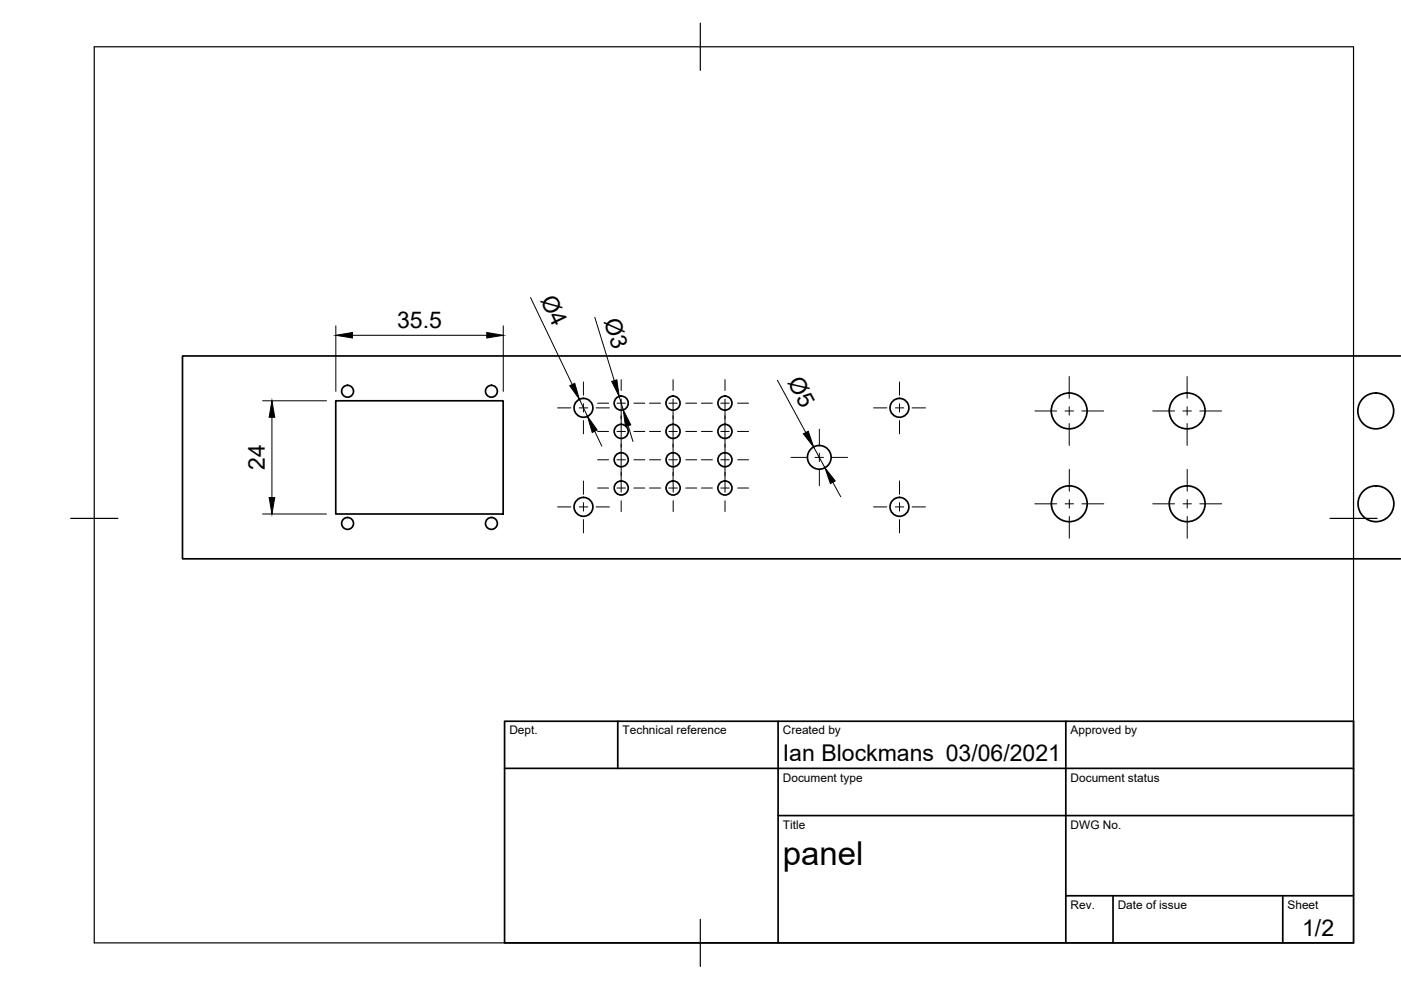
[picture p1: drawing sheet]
<svg xmlns="http://www.w3.org/2000/svg" width="297mm" height="210mm" viewBox="0 0 297 210" stroke-linecap="round" stroke-linejoin="round" font-family="sans-serif">
<!-- layer: Visible -->
<g fill="none" stroke="#000" stroke-width=".36">
<path d="M296.9 75.5h-258.2v43h258.2M71.2 85h35.5v24h-35.5z"/>
<circle cx="73.7" cy="83" r="1.26"/>
<circle cx="104.2" cy="83" r="1.26"/>
<circle cx="123.7" cy="86.5" r="2"/>
<circle cx="131.7" cy="97.5" r="1.49"/>
<circle cx="131.7" cy="91.5" r="1.49"/>
<circle cx="131.7" cy="85.5" r="1.49"/>
<circle cx="142.7" cy="91.5" r="1.49"/>
<circle cx="142.7" cy="85.5" r="1.49"/>
<circle cx="142.7" cy="97.5" r="1.49"/>
<circle cx="153.7" cy="97.5" r="1.49"/>
<circle cx="153.7" cy="91.5" r="1.49"/>
<circle cx="153.7" cy="85.5" r="1.49"/>
<circle cx="173.7" cy="97" r="2.51"/>
<circle cx="190.7" cy="86.5" r="2"/>
<circle cx="226.7" cy="87.1" r="3.8"/>
<circle cx="251.7" cy="87.1" r="3.8"/>
<circle cx="291.7" cy="87.1" r="3.8"/>
<circle cx="73.7" cy="111" r="1.26"/>
<circle cx="104.2" cy="111" r="1.26"/>
<circle cx="123.7" cy="107.5" r="2"/>
<circle cx="131.7" cy="103.5" r="1.49"/>
<circle cx="142.7" cy="103.5" r="1.49"/>
<circle cx="153.7" cy="103.5" r="1.49"/>
<circle cx="190.7" cy="107.5" r="2"/>
<circle cx="226.7" cy="106.8" r="3.8"/>
<circle cx="251.7" cy="106.8" r="3.8"/>
<circle cx="291.7" cy="106.8" r="3.8"/>
</g>
<!-- layer: Border -->
<path d="M20 9.9h267v190h-267zM148.5 4.9v10M15 109.9h10M282 109.9h10M148.5 194.9v10" fill="none" stroke="#000" stroke-width=".25"/>
<!-- layer: TitleBlock -->
<path d="M107 152.9h180v47h-180zM131 152.9v10M165 152.9v47M226 152.9v47M107 162.9h180M165 172.9h122M226 189.9h61M236 189.9v10M272 189.9v10" fill="none" stroke="#000" stroke-width=".36"/>
<!-- layer: Center Lines -->
<g fill="none" stroke="#000" stroke-width=".21">
<path d="M226.7 79.8v4.6M251.7 79.8v4.6M118.2 86.5h2.8M122.8 86.5h1.8M123.7 81v2.8M123.7 85.6v1.8M123.7 89.2v2.8M126.4 86.5h2.8M126.7 85.5h2.3M126.7 91.5h2.3M126.7 97.5h2.3M130.8 85.5h1.8"/>
<path d="M130.8 91.5h1.8M130.8 97.5h1.8M131.7 80.5v2.3M131.7 84.6v1.8M131.7 86.5v4M131.7 90.6v1.8M131.7 92.5v4M131.7 96.6v1.8M131.7 98.5v4M134.4 85.5h2.3M134.4 91.5h2.3M134.4 97.5h2.3"/>
<path d="M137.7 85.5h2.3M137.7 91.5h2.3M137.7 97.5h2.3M141.8 85.5h1.8M141.8 91.5h1.8M141.8 97.5h1.8M142.7 80.5v2.3M142.7 84.6v1.8M142.7 86.5v4M142.7 90.6v1.8M142.7 92.5v4M142.7 96.6v1.8"/>
<path d="M142.7 98.5v2.3M145.4 85.5h2.3M145.4 91.5h2.3M145.4 97.5h2.3M148.7 85.5h2.3M148.7 91.5h2.3M148.7 97.5h2.3M152.8 85.5h1.8M152.8 91.5h1.8M152.8 97.5h1.8M153.7 80.5v2.3M153.7 84.6v1.8"/>
<path d="M153.7 86.5v4M153.7 90.6v1.8M153.7 92.5v4M153.7 96.6v1.8M153.7 98.5v4M156.4 85.5h2.3M156.4 91.5h2.3M156.4 97.5h2.3M167.7 97h3.3M172.8 97h1.8M173.7 91v3.3M173.7 96.1v1.8"/>
<path d="M173.7 99.7v3.3M176.4 97h3.3M185.2 86.5h2.8M189.8 86.5h1.8M190.7 81v2.8M190.7 85.6v1.8M190.7 89.2v2.8M193.4 86.5h2.8M219.4 87.1h4.6M225.8 87.1h1.8M226.7 86.2v1.8M226.7 89.8v4.6"/>
<path d="M226.7 99.5v4.7M229.4 87.1h4.6M244.4 87.1h4.6M250.8 87.1h1.8M251.7 86.2v1.8M251.7 89.8v4.6M251.7 99.5v4.7M254.4 87.1h4.6M118.2 107.5h2.8M122.8 107.5h1.8M123.7 102v2.8M123.7 106.6v1.8"/>
<path d="M123.7 110.2v2.8M126.4 107.5h2.8M126.7 103.5h2.3M130.8 103.5h1.8M131.7 102.6v1.8M131.7 106.2v2.3M134.4 103.5h2.3M137.7 103.5h2.3M141.8 103.5h1.8M142.7 100.2v2.3M142.7 102.6v1.8M142.7 106.2v2.3"/>
<path d="M145.4 103.5h2.3M148.7 103.5h2.3M152.8 103.5h1.8M153.7 102.6v1.8M153.7 106.2v2.3M156.4 103.5h2.3M185.2 107.5h2.8M189.8 107.5h1.8M190.7 102v2.8M190.7 106.6v1.8M190.7 110.2v2.8M193.4 107.5h2.8"/>
<path d="M219.4 106.8h4.6M225.8 106.8h1.8M226.7 105.9v1.8M226.7 109.5v4.6M229.4 106.8h4.6M244.4 106.8h4.6M250.8 106.8h1.8M251.7 105.9v1.8M251.7 109.5v4.6M254.4 106.8h4.6"/>
</g>
<!-- layer: Dimensions -->
<g fill="none" stroke="#000" stroke-width=".21">
<path d="M71.2 69.1v13.9M74.7 71.1h28.5M106.7 69.1v13.9M112.5 63.1l8.8 18.4M126.1 67.3l4.1 13.4M55.7 85h13.5M57.7 88.5v17M122.9 84.7l1.7 3.6M126.1 91.4l1.5 3.2M131.3 84l.8 2.9M133.2 90.3l1 3.3M164.8 80.6l6 11.1"/>
<path d="M172.5 94.8l2.4 4.4M55.7 109h13.5M176.6 102.2l1.6 3.1"/>
</g>
<path d="M71.2 71.1l3.5-.6v1.2zM103.2 70.5l3.5 .6-3.5 .6zM57.7 85l.6 3.5h-1.2zM120.8 81.8l1.1-.5 1 3.4zM124.6 88.3l2 2.9-1 .5zM129.7 80.9l1.1-.4 .5 3.5zM132.1 86.9l1.6 3.2-1.1 .3zM170.3 92l1.1-.6 1.1 3.4zM57.1 105.5h1.2l-.6 3.5zM174.9 99.2l2.2 2.8-1 .5z" fill="#000" stroke="#000" stroke-width=".21"/>
<text font-size="7" x="166" y="183.4">panel</text>
<g font-size="4.9">
<text x="114.5" y="63.6" transform="rotate(64 114.5 63.6)">Ø4</text>
<text x="84.2" y="69.5">35.5</text>
<text x="128.1" y="68" transform="rotate(73 128.1 68)">Ø3</text>
<text x="166.9" y="81" transform="rotate(62 166.9 81)">Ø5</text>
<text x="56.2" y="99.6" transform="rotate(-90 56.2 99.6)">24</text>
<text x="166" y="161.4">Ian Blockmans 03/06/2021</text>
<text x="276.1" y="198.6">1/2</text>
</g>
<g font-size="2.5">
<text x="108" y="155.7">Dept.</text>
<text x="132" y="155.7">Technical reference</text>
<text x="166" y="155.7">Created by</text>
<text x="227" y="155.7">Approved by</text>
<text x="166" y="165.7">Document type</text>
<text x="227" y="165.7">Document status</text>
<text x="166" y="175.7">Title</text>
<text x="227" y="175.7">DWG No.</text>
<text x="227" y="192.7">Rev.</text>
<text x="237" y="192.7">Date of issue</text>
<text x="273" y="192.7">Sheet</text>
</g>
</svg>
